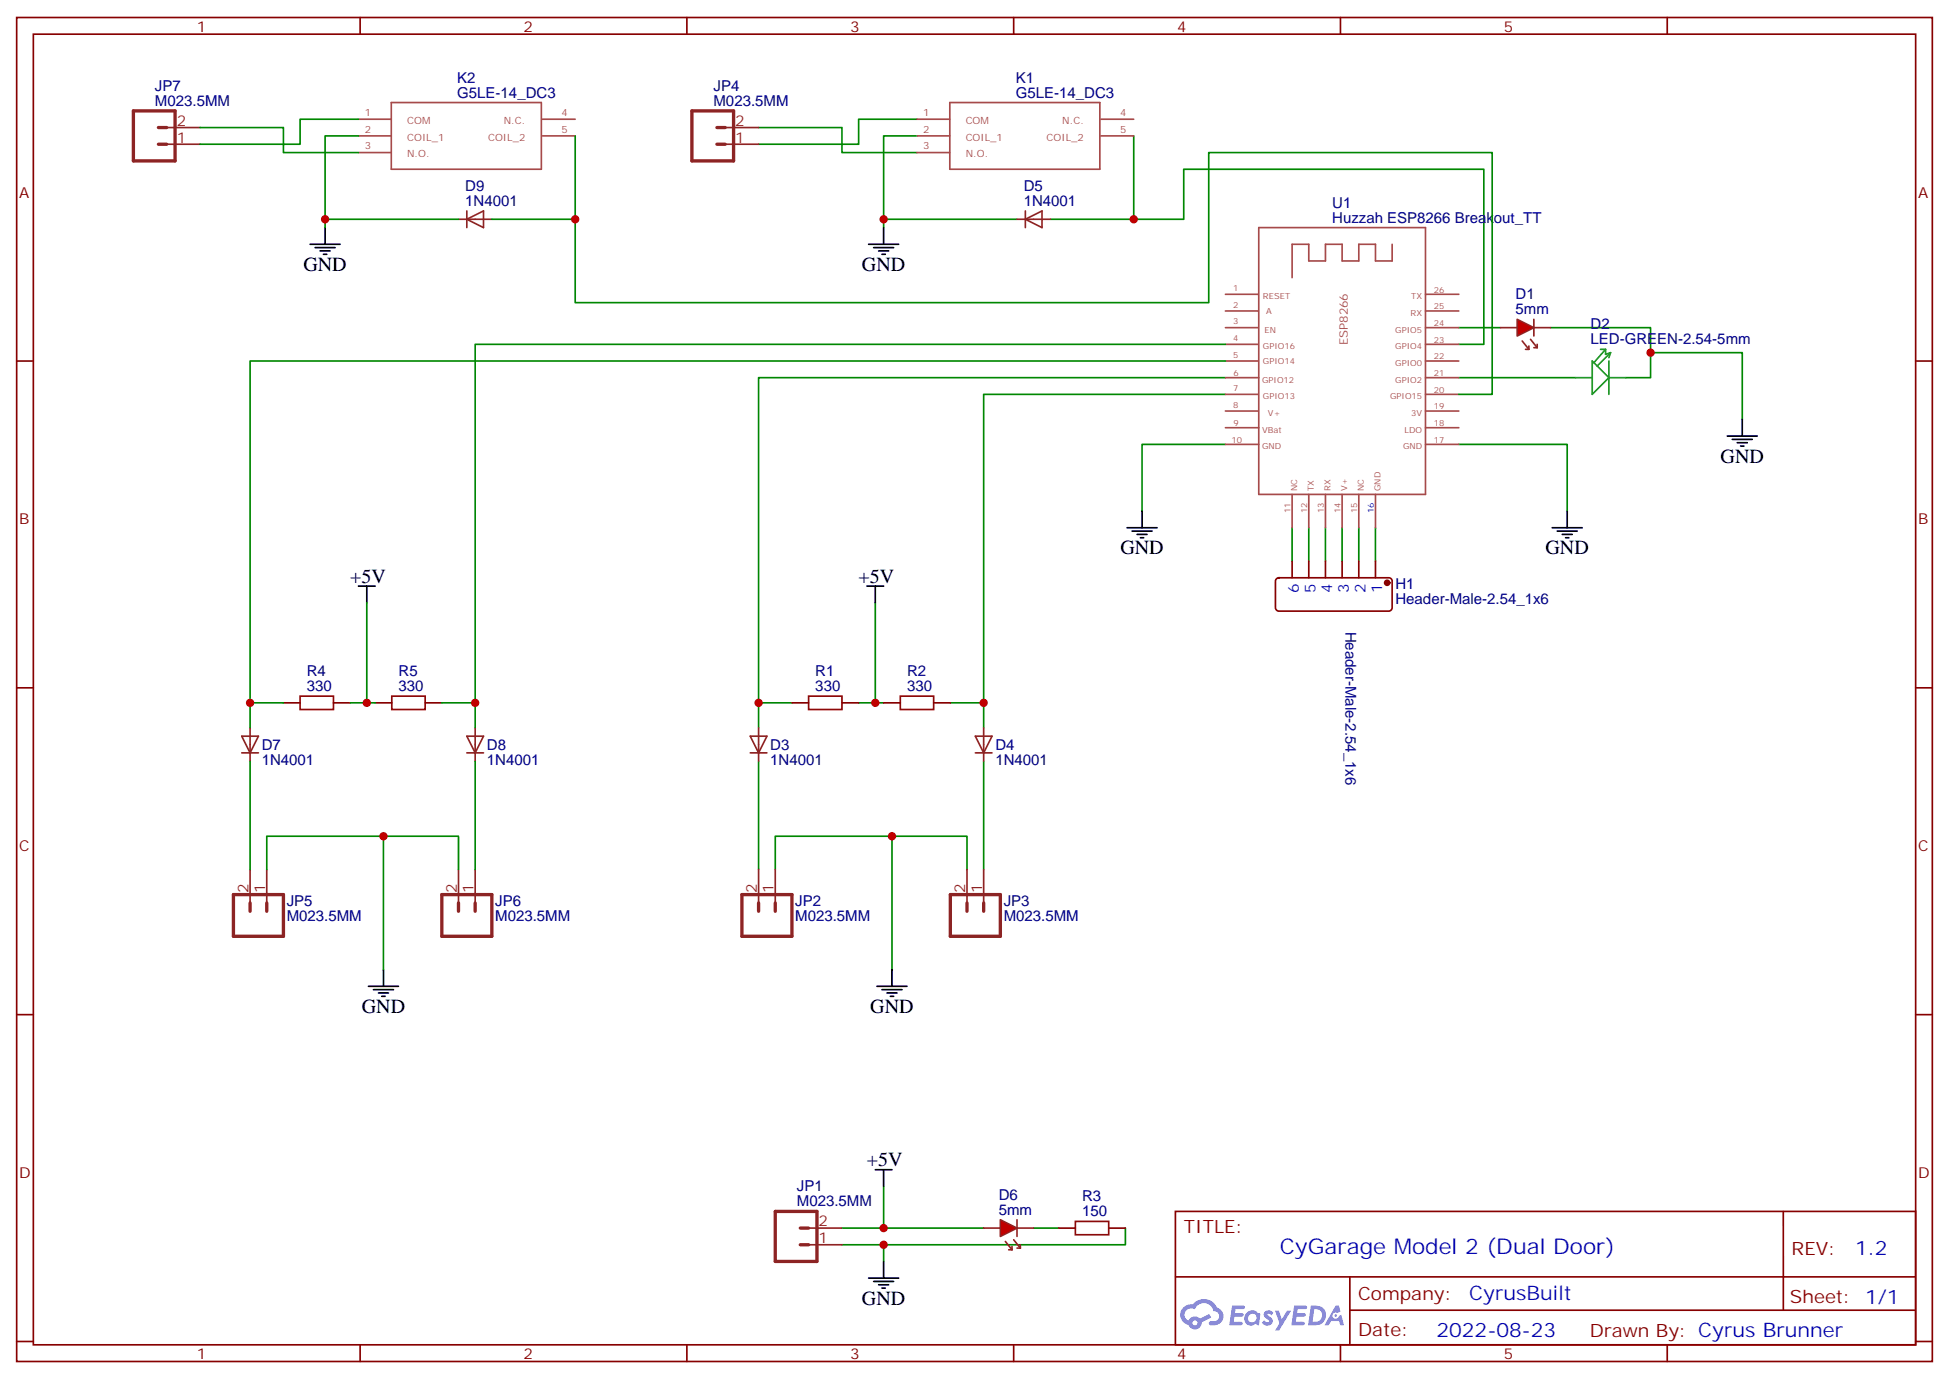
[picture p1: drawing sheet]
# EasyEDA schematic SCH_CyGarageM2.json
TITLE: CyGarage Model 2 (Dual Door); REV: 1.2; Date: 2022-08-23; Sheet: 1/1; Drawn By: Cyrus Brunner; Company: CyrusBuilt

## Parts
D1  5mm  [PKG-LED-5MM-RED]
D2  LED-GREEN-2.54-5mm  [LED-GREEN-2.54-5MM-YUN]
D3  1N4001  [DIODE-1N4001]
D4  1N4001  [DIODE-1N4001]
D5  1N4001  [DIODE-1N4001]
D6  5mm  [PKG-LED-5MM-RED]
D7  1N4001  [DIODE-1N4001]
D8  1N4001  [DIODE-1N4001]
D9  1N4001  [DIODE-1N4001]
H1  Header-Male-2.54_1x6  [HEADER-MALE-2.54_1X6]
JP1  M023.5MM  [SCREWTERMINAL-3.5MM-2]
JP2  M023.5MM  [SCREWTERMINAL-3.5MM-2]
JP3  M023.5MM  [SCREWTERMINAL-3.5MM-2]
JP4  M023.5MM  [SCREWTERMINAL-3.5MM-2]
JP5  M023.5MM  [SCREWTERMINAL-3.5MM-2]
JP6  M023.5MM  [SCREWTERMINAL-3.5MM-2]
JP7  M023.5MM  [SCREWTERMINAL-3.5MM-2]
K1  G5LE-14_DC3  [G5LE-14_SPDT]
K2  G5LE-14_DC3  [G5LE-14_SPDT]
R1  330  [RESISTOR 1/4 WATT 330 OHM]
R2  330  [RESISTOR 1/4 WATT 330 OHM]
R3  150  [RESISTOR 1/4 WATT 150 OHM]
R4  330  [RESISTOR 1/4 WATT 330 OHM]
R5  330  [RESISTOR 1/4 WATT 330 OHM]
U1  Huzzah ESP8266 Breakout_TT  [HUZZAH 8266]

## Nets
+5V: D6.1 JP1.2 R1.2 R2.1 R4.2 R5.1
GND: D1.2 D2.- D5.C D9.C JP1.1 JP2.1 JP3.2 JP5.1 JP6.2 K1.2(COIL_1) K2.2(COIL_1) R3.2 U1.10(GND) U1.17(GND)
Net-(D1-1): D1.1 U1.24(GPIO5)
Net-(D2-+): D2.+ U1.21(GPIO2)
Net-(D3-A): D3.A R1.1 U1.6(GPIO12)
Net-(D3-C): D3.C JP2.2
Net-(D4-A): D4.A R2.2 U1.7(GPIO13)
Net-(D4-C): D4.C JP3.1
Net-(D5-A): D5.A K1.5(COIL_2) U1.23(GPIO4)
Net-(D6-2): D6.2 R3.1
Net-(D7-A): D7.A R4.1 U1.5(GPIO14)
Net-(D7-C): D7.C JP5.2
Net-(D8-A): D8.A R5.2 U1.4(GPIO16)
Net-(D8-C): D8.C JP6.1
Net-(D9-A): D9.A K2.5(COIL_2) U1.20(GPIO15)
Net-(H1-1): H1.1 U1.16(GND)
Net-(H1-2): H1.2 U1.15(NC)
Net-(H1-3): H1.3 U1.14(V+)
Net-(H1-4): H1.4 U1.13(RX)
Net-(H1-5): H1.5 U1.12(TX)
Net-(H1-6): H1.6 U1.11(NC)
Net-(JP4-1): JP4.1 K1.1(COM)
Net-(JP4-2): JP4.2 K1.3(N.O.)
Net-(JP7-1): JP7.1 K2.1(COM)
Net-(JP7-2): JP7.2 K2.3(N.O.)

Not connected (* = marked no-connect by the designer): K1 4(N.C.); K2 4(N.C.); U1 1(RESET) 2(A) 3(EN) 8(V+) 9(VBat) 18(LDO) 19(3V) 22(GPIO0) 25(RX) 26(TX)
